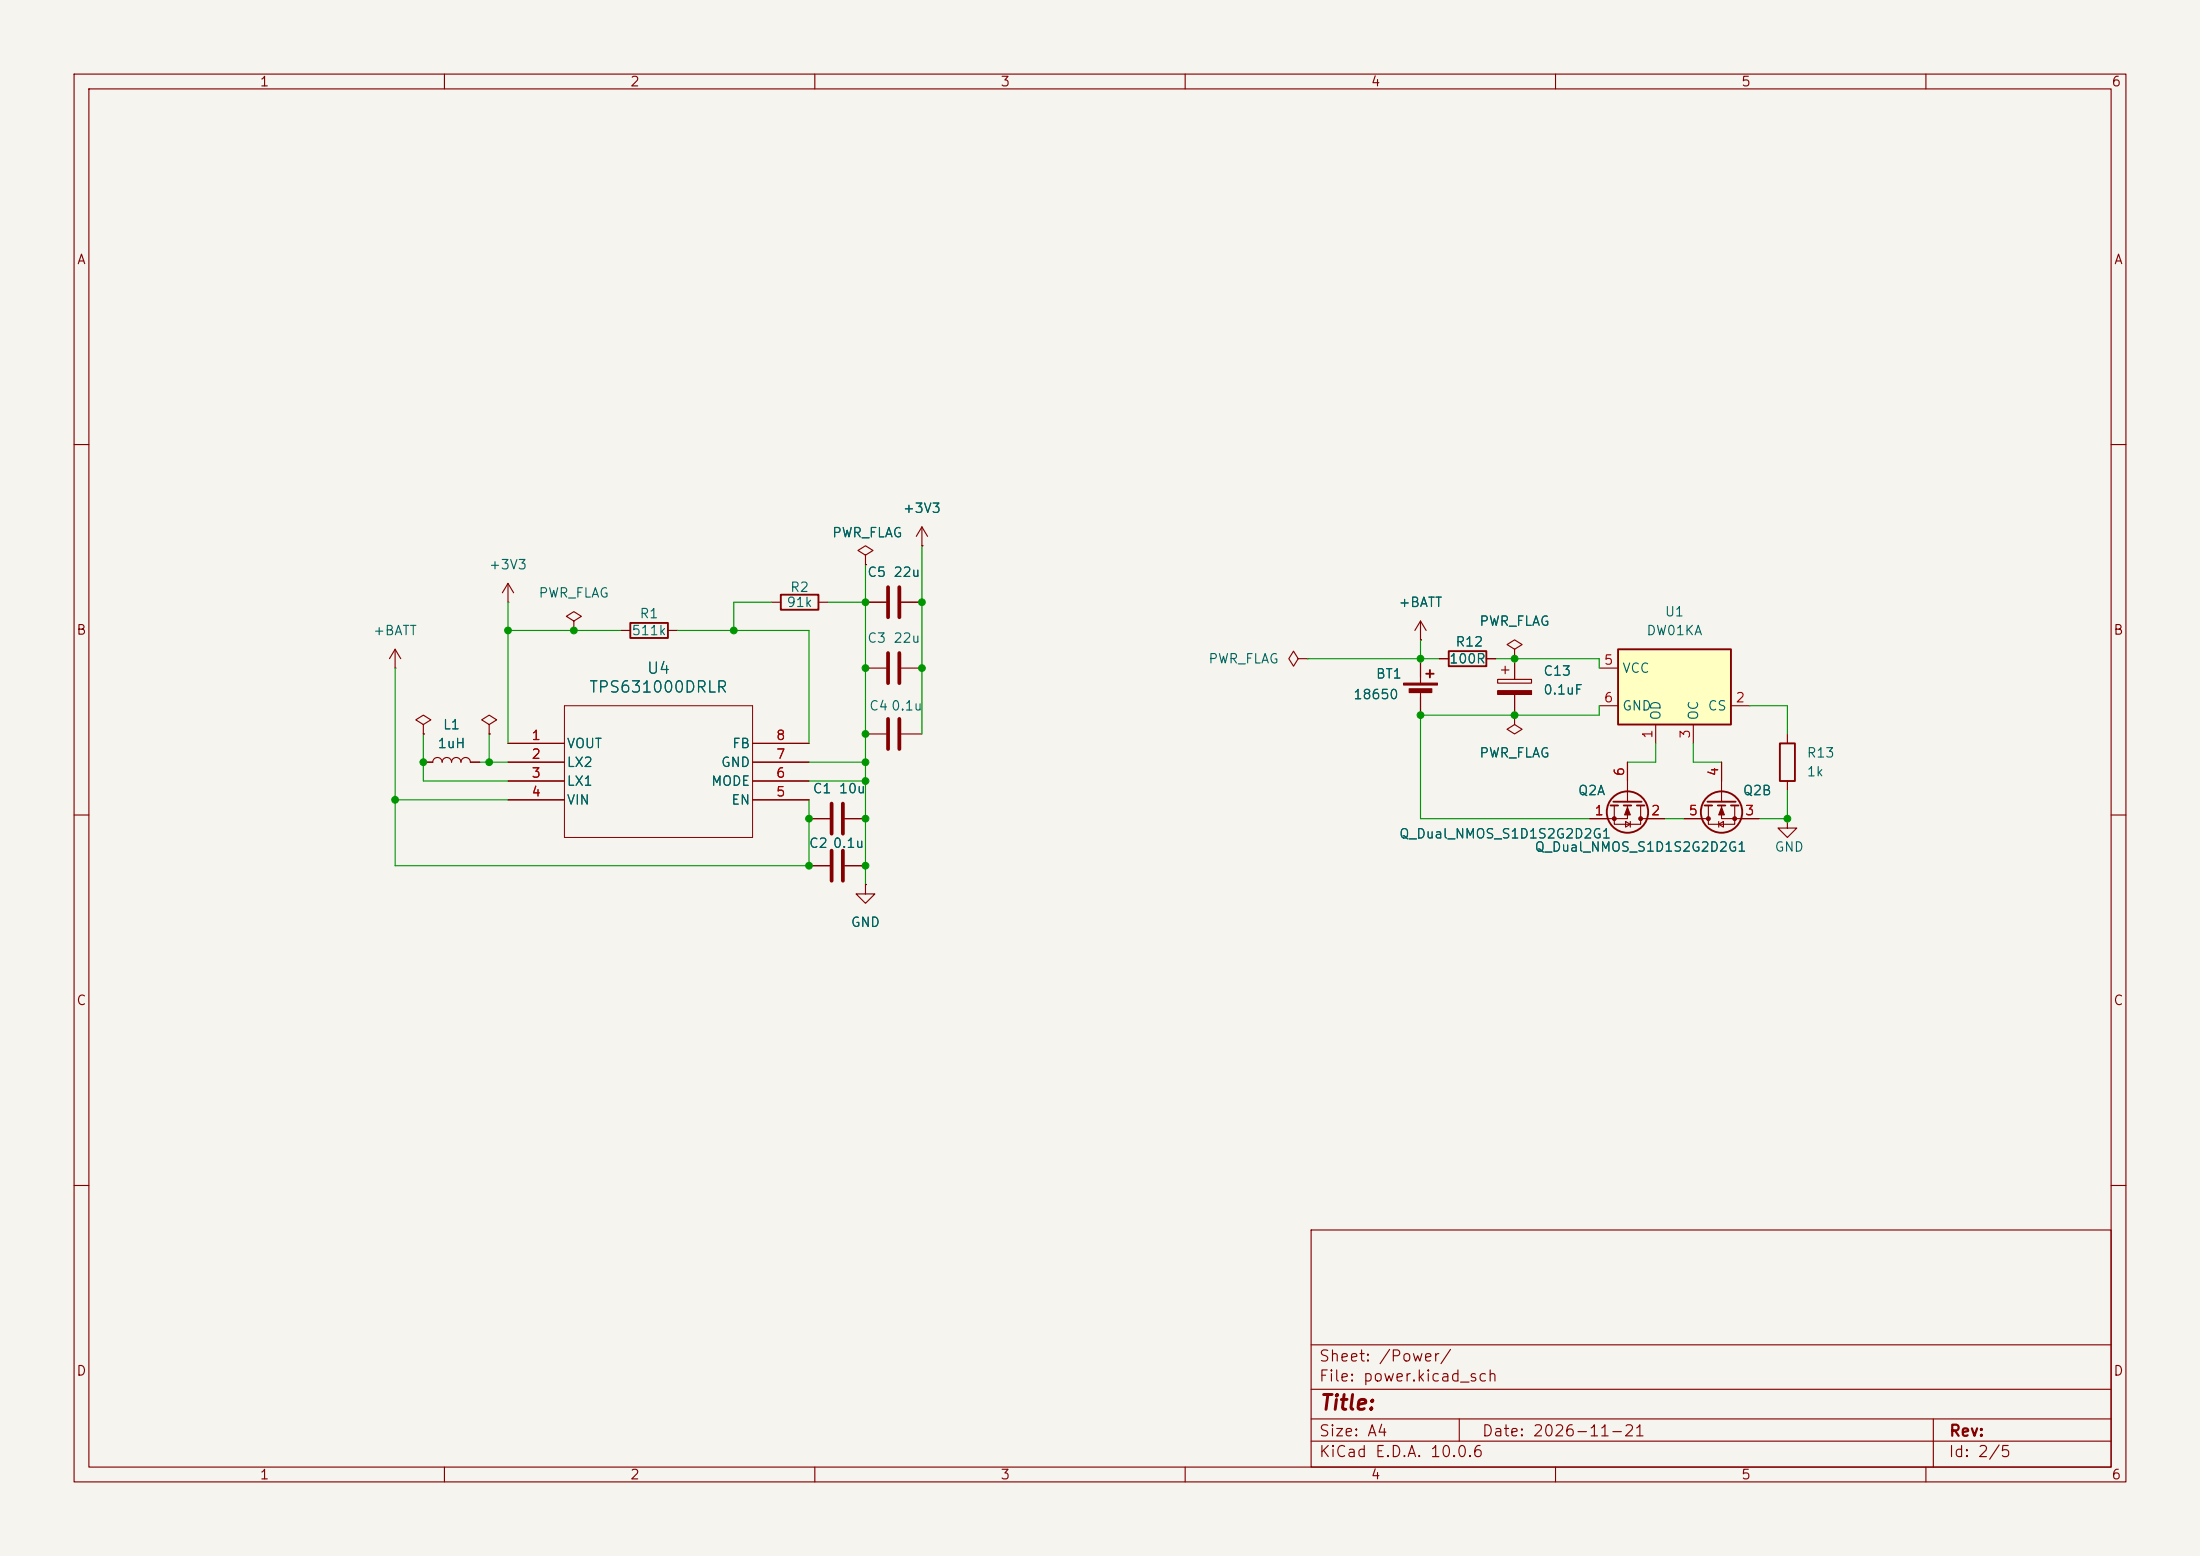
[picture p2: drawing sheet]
<svg xmlns="http://www.w3.org/2000/svg" width="297mm" height="210mm" viewBox="0 0 297 210" stroke-linecap="round" stroke-linejoin="round" font-family="sans-serif">
<path d="M0 0h297v210h-297z" fill="#f5f4ef" stroke="#f5f4ef" stroke-width=".14"/>
<g fill="none" stroke="#840000" stroke-width=".15">
<path d="M10 10h277v190h-277zM12 12h273v186h-273zM60 10v2M110 10v2M160 10v2M210 10v2M260 10v2M10 60h2M68.6 78.7l-.8 1.3M68.6 78.7l.7 1.3M68.6 78.7v2.6M116.8 74.9l1.1-.6-1.1-.6-1 .6 1 .6v1.3"/>
<path d="M116.8 76.2h.1M124.5 73.7h.1M124.5 71.1l-.8 1.3M124.5 71.1l.7 1.3M124.5 71.1v2.6M285 60h2M53.3 90.2h.1M53.3 87.6l-.7 1.3M53.3 87.6l.8 1.3M53.3 87.6v2.6M57.1 97.8l1.1-.6-1.1-.7-1 .7 1 .6v1.3M57.1 99.1h.1"/>
<path d="M66 97.8l1.1-.6-1.1-.7-1 .7 1 .6v1.3M66 99.1h.1M68.6 81.3h.1M77.5 83.8l1-.6-1-.6-1 .6 1 .6v1.3M77.5 85.1h.1M83.8 85.1h1.3M90.2 85.1h1.2M104.1 81.3h1.3M110.5 81.3h1.3M116.8 81.3h2.8M116.8 99.1h2.8M116.8 90.2h2.8"/>
<path d="M121.7 81.3h2.8M121.7 99.1h2.8M121.7 90.2h2.8M175.3 88.9l-.7-1-.6 1 .6 1 .7-1h1.2M176.5 88.9h.1M191.8 86.4h.1M191.8 83.8l-.8 1.3M191.8 83.8l.7 1.3M191.8 83.8v2.6M191.8 88.9v3.3M191.8 93.2v3.3M194.3 88.9h1.3"/>
<path d="M200.7 88.9h1.2M202.2 91.7h4.6v.5h-4.6zM202.7 90.4h1M203.2 89.9v1M204.5 87.6l1-.6-1-.6-1 .6 1 .6v1.3M204.5 88.9h.1M204.5 96.5v1.3l1 .6-1 .7-1-.7 1-.6M204.5 96.5h.1M204.5 88.9v2.8M204.5 93.7v2.8M241.3 99.1v1.2M10 110h2"/>
<path d="M57.1 102.9h1.3a.64 .64 0 0 1 .7-.7 .64 .64 0 0 1 .6 .7 .64 .64 0 0 1 .6-.7 .64 .64 0 0 1 .7 .7 .64 .64 0 0 1 .6-.7 .64 .64 0 0 1 .6 .7 .64 .64 0 0 1 .7-.7 .64 .64 0 0 1 .6 .7h1.3M68.6 100.3h7.6M68.6 102.9h7.6M68.6 105.4h7.6M68.6 108h7.6M101.6 100.3h7.6M101.6 102.9h7.6M101.6 105.4h7.6M101.6 108h7.6M109.2 110.5h2.8M109.2 116.8h2.8M114 110.5h2.8"/>
<path d="M114 116.8h2.8M116.8 119.4v1.3h1.3l-1.3 1.2-1.2-1.2h1.2M116.8 119.4h.1M217.9 108.7v2.6h3.6v-2.6M219.5 110.9l.6 .4-.6 .3zM219.7 108.7v1.8h-5.1M219.7 102.9v5.3M220.1 110.9v.7M221.5 110.5h3.3M227.3 110.5h3.3M230.6 108.7v2.6h3.6v-2.6M232 111.3l.7-.4v.7z"/>
<path d="M232 110.9v.7M232.4 108.7v1.8h5.1M232.4 102.9v5.3M241.3 110.5v1.3h1.3l-1.3 1.2-1.3-1.2h1.3M241.3 110.5h.1M241.3 105.4v1.3M285 110h2M10 160h2M177 166h108v32h-108zM285 160h2M60 198v2M110 198v2"/>
<path d="M160 198v2M177 194.5h108M177 191.5h108M177 187.5h108M177 181.5h108M197 191.5v3M210 198v2M260 198v2M261 191.5v6.5"/>
</g>
<g fill="#840000" stroke="#840000" stroke-width=".15">
<path d="M189.5 92.2h4.6v.3h-4.6z"/>
<path d="M190.2 93h3.1v.5h-3.1z"/>
<path d="M202.2 93.2h4.6v.5h-4.6z"/>
<path d="M232.4 109l.4 1h-.8z"/>
<path d="M219.7 109l.4 1h-.8z"/>
<circle cx="230.6" cy="110.5" r=".25"/>
<circle cx="234.2" cy="110.5" r=".25"/>
<circle cx="221.5" cy="110.5" r=".25"/>
<circle cx="217.9" cy="110.5" r=".25"/>
</g>
<g fill="none" stroke="#840000" stroke-width=".25">
<path d="M85.1 84.1h5.1v2h-5.1zM105.4 80.3h5.1v2h-5.1zM192.5 90.9h1M193 90.4v1M195.6 87.9h5.1v2h-5.1zM217.4 108.7h1M217.8 108.2h3.8M219.2 108.7h1M221 108.7h1M230.1 108.7h1M230.5 108.2h3.8M231.9 108.7h1"/>
<path d="M233.7 108.7h1M240.3 100.3h2v5.1h-2z"/>
<circle cx="219.7" cy="109.6" r="2.79"/>
<circle cx="232.4" cy="109.6" r="2.79"/>
</g>
<path d="M119.9 79.2v4.1M121.4 79.2v4.1M119.9 88.1v4.1M119.9 97v4.1M121.4 88.1v4.1M121.4 97v4.1M112.3 108.5v4M112.3 114.8v4.1M113.8 108.5v4M113.8 114.8v4.1" fill="none" stroke="#840000" stroke-width=".51"/>
<path d="M76.2 95.3h25.4v17.7h-25.4z" fill="none" stroke="#840000" stroke-width=".14"/>
<path d="M218.4 87.6h15.3v10.2h-15.3z" fill="#ffffc2"/>
<path d="M218.4 87.6h15.3v10.2h-15.3z" fill="none" stroke="#840000" stroke-width=".25"/>
<g fill="none" stroke="#840000" stroke-width=".15">
<path d="M116.8 76.2h.1M124.5 73.7h.1M57.1 99.1h.1M66 99.1h.1M116.8 81.3h2.8M121.7 81.3h2.8M191.8 86.4h.1M191.8 88.9v2.5M191.8 94v2.5M194.3 88.9h1.3M200.7 88.9h1.2M204.5 96.5h.1"/>
<path d="M204.5 88.9h.1M204.5 88.9v2.8M204.5 93.7v2.8M215.9 95.3h2.5M215.9 90.2h2.5M223.5 97.8v2.5M228.6 97.8v2.5M233.7 95.3h2.5M57.1 102.9h1.3M63.5 102.9h1.3M68.6 100.3h7.6M68.6 102.9h7.6"/>
<path d="M68.6 105.4h7.6M68.6 108h7.6M101.6 100.3h7.6M101.6 102.9h7.6M101.6 105.4h7.6M101.6 108h7.6M109.2 110.5h2.8M109.2 116.8h2.8M114 110.5h2.8M114 116.8h2.8M116.8 119.4h.1M214.6 110.5h2.6"/>
<path d="M219.7 102.9v2.5M222.2 110.5h2.6M227.3 110.5h2.6M232.4 102.9v2.5M234.9 110.5h2.6"/>
</g>
<g fill="none" stroke="#009600" stroke-width=".15">
<path d="M116.8 76.2v43.2M124.5 73.7v25.4M53.3 90.2v26.6h55.9v-8.8M57.1 99.1v6.3h11.5M66 99.1v3.8M68.6 85.1h15.2M68.6 81.3v19M91.4 85.1h17.8v15.2M104.1 81.3h-5v3.8M111.8 81.3h5M176.5 88.9h17.8M191.8 86.4v2.5"/>
<path d="M201.9 88.9h14v1.3M215.9 95.3v1.2h-24.1v14h22.8M236.2 95.3h5.1v3.8M53.3 108h15.3M64.8 102.9h3.8M109.2 105.4h7.6M109.2 102.9h7.6M223.5 100.3v2.6h-3.8M224.8 110.5h2.5M228.6 100.3v2.6h3.8M241.3 106.7v3.8h-3.8"/>
</g>
<g fill="#009600" stroke="#009600" stroke-width=".14">
<circle cx="116.8" cy="99.1" r=".46"/>
<circle cx="116.8" cy="102.9" r=".46"/>
<circle cx="116.8" cy="105.4" r=".46"/>
<circle cx="109.2" cy="110.5" r=".46"/>
<circle cx="116.8" cy="110.5" r=".46"/>
<circle cx="124.5" cy="81.3" r=".46"/>
<circle cx="109.2" cy="116.8" r=".46"/>
<circle cx="116.8" cy="116.8" r=".46"/>
<circle cx="116.8" cy="90.2" r=".46"/>
<circle cx="124.5" cy="90.2" r=".46"/>
<circle cx="116.8" cy="81.3" r=".46"/>
<circle cx="191.8" cy="88.9" r=".46"/>
<circle cx="241.3" cy="110.5" r=".46"/>
<circle cx="191.8" cy="96.5" r=".46"/>
<circle cx="204.5" cy="96.5" r=".46"/>
<circle cx="204.5" cy="88.9" r=".46"/>
<circle cx="77.5" cy="85.1" r=".46"/>
<circle cx="68.6" cy="85.1" r=".46"/>
<circle cx="66" cy="102.9" r=".46"/>
<circle cx="57.1" cy="102.9" r=".46"/>
<circle cx="53.3" cy="108" r=".46"/>
<circle cx="99.1" cy="85.1" r=".46"/>
</g>
<text font-size="2" fill="#840000" x="178" y="190.8">Title:</text>
<g font-size="1.5" fill="#006464">
<text x="79.4" y="93.9">TPS631000DRLR</text>
<text x="87.2" y="91.3">U4</text>
</g>
<g font-size="1.5" fill="#840000">
<text x="178" y="184.1">Sheet: /Power/</text>
<text x="178" y="186.8">File: power.kicad_sch</text>
<text x="178" y="197">KiCad E.D.A. 10.0.6</text>
<text x="178" y="194.2">Size: A4</text>
<text x="200" y="194.2">Date: 2026-11-21</text>
<text x="263" y="197">Id: 2/5</text>
<text x="263" y="194.2">Rev:</text>
</g>
<g font-size="1.3" fill="#840000">
<text x="35" y="12">1</text>
<text x="85" y="12">2</text>
<text x="135" y="12">3</text>
<text x="185" y="12">4</text>
<text x="235" y="12">5</text>
<text x="285" y="12">6</text>
<text x="10.3" y="36">A</text>
<text x="285.3" y="36">A</text>
<text x="10.2" y="86">B</text>
<text x="285.2" y="86">B</text>
<text x="10.2" y="136">C</text>
<text x="285.2" y="136">C</text>
<text x="10.2" y="186">D</text>
<text x="285.2" y="186">D</text>
<text x="35" y="200">1</text>
<text x="85" y="200">2</text>
<text x="135" y="200">3</text>
<text x="185" y="200">4</text>
<text x="235" y="200">5</text>
<text x="285" y="200">6</text>
</g>
<g font-size="1.3" fill="#006464">
<text x="121.8" y="69.5">+3V3</text>
<text x="65.9" y="77.2">+3V3</text>
<text x="112.2" y="72.8">PWR_FLAG</text>
<text x="72.6" y="81">PWR_FLAG</text>
<text x="86.3" y="83.8">R1</text>
<text x="106.1" y="82.2">91k</text>
<text x="106.6" y="80.2">R2</text>
<text x="117" y="78.2">C5</text>
<text x="120.5" y="78.2">22u</text>
<text x="188.7" y="82.2">+BATT</text>
<text x="224.7" y="83.5">U1</text>
<text x="50.3" y="86.1">+BATT</text>
<text x="85.2" y="86.1">511k</text>
<text x="117" y="87.1">C3</text>
<text x="120.5" y="87.1">22u</text>
<text x="163" y="89.9">PWR_FLAG</text>
<text x="195.5" y="89.9">100R</text>
<text x="196.4" y="87.6">R12</text>
<text x="199.6" y="84.8">PWR_FLAG</text>
<text x="222.2" y="86.1">DW01KA</text>
<text x="182.6" y="94.7">18650</text>
<text x="185.7" y="91.9">BT1</text>
<text x="208.3" y="91.5">C13</text>
<text x="208.3" y="94.1">0.1uF</text>
<text x="218.9" y="91.1">VCC</text>
<text x="59" y="101.3">1uH</text>
<text x="59.7" y="98.8">L1</text>
<text x="76.4" y="101.3">VOUT</text>
<text x="98.8" y="101.3">FB</text>
<text x="117.3" y="96.2">C4</text>
<text x="120.2" y="96.2">0.1u</text>
<text x="218.9" y="96.2">GND</text>
<text x="224.5" y="97.3" transform="rotate(-90 224.5 97.3)">OD</text>
<text x="229.6" y="97.3" transform="rotate(-90 229.6 97.3)">OC</text>
<text x="230.5" y="96.2">CS</text>
<text x="76.4" y="103.8">LX2</text>
<text x="76.4" y="106.4">LX1</text>
<text x="95.9" y="106.4">MODE</text>
<text x="97.2" y="103.8">GND</text>
<text x="109.6" y="107.4">C1</text>
<text x="113.2" y="107.4">10u</text>
<text x="199.6" y="102.6">PWR_FLAG</text>
<text x="212.9" y="107.6">Q2A</text>
<text x="235.2" y="107.6">Q2B</text>
<text x="243.8" y="102.6">R13</text>
<text x="243.8" y="105.1">1k</text>
<text x="76.4" y="108.9">VIN</text>
<text x="98.6" y="108.9">EN</text>
<text x="188.8" y="113.5">Q_Dual_NMOS_S1D1S2G2D2G1</text>
<text x="109.1" y="114.8">C2</text>
<text x="112.3" y="114.8">0.1u</text>
<text x="207.1" y="115.3">Q_Dual_NMOS_S1D1S2G2D2G1</text>
<text x="239.5" y="115.3">GND</text>
<text x="114.8" y="125.4">GND</text>
</g>
<g font-size="1.3" fill="#a90000">
<text x="216.4" y="90">5</text>
<text x="216.4" y="95.1">6</text>
<text x="234.2" y="95.1">2</text>
<text x="71.7" y="100.2">1</text>
<text x="104.7" y="100.2">8</text>
<text x="223.4" y="99.8" transform="rotate(-90 223.4 99.8)">1</text>
<text x="228.5" y="99.8" transform="rotate(-90 228.5 99.8)">3</text>
<text x="71.7" y="102.7">2</text>
<text x="71.7" y="105.3">3</text>
<text x="71.7" y="107.8">4</text>
<text x="104.7" y="107.8">5</text>
<text x="104.7" y="105.3">6</text>
<text x="104.7" y="102.7">7</text>
<text x="219.6" y="104.9" transform="rotate(-90 219.6 104.9)">6</text>
<text x="232.3" y="104.9" transform="rotate(-90 232.3 104.9)">4</text>
<text x="215.2" y="110.4">1</text>
<text x="222.8" y="110.4">2</text>
<text x="227.9" y="110.4">5</text>
<text x="235.5" y="110.4">3</text>
</g>
</svg>
